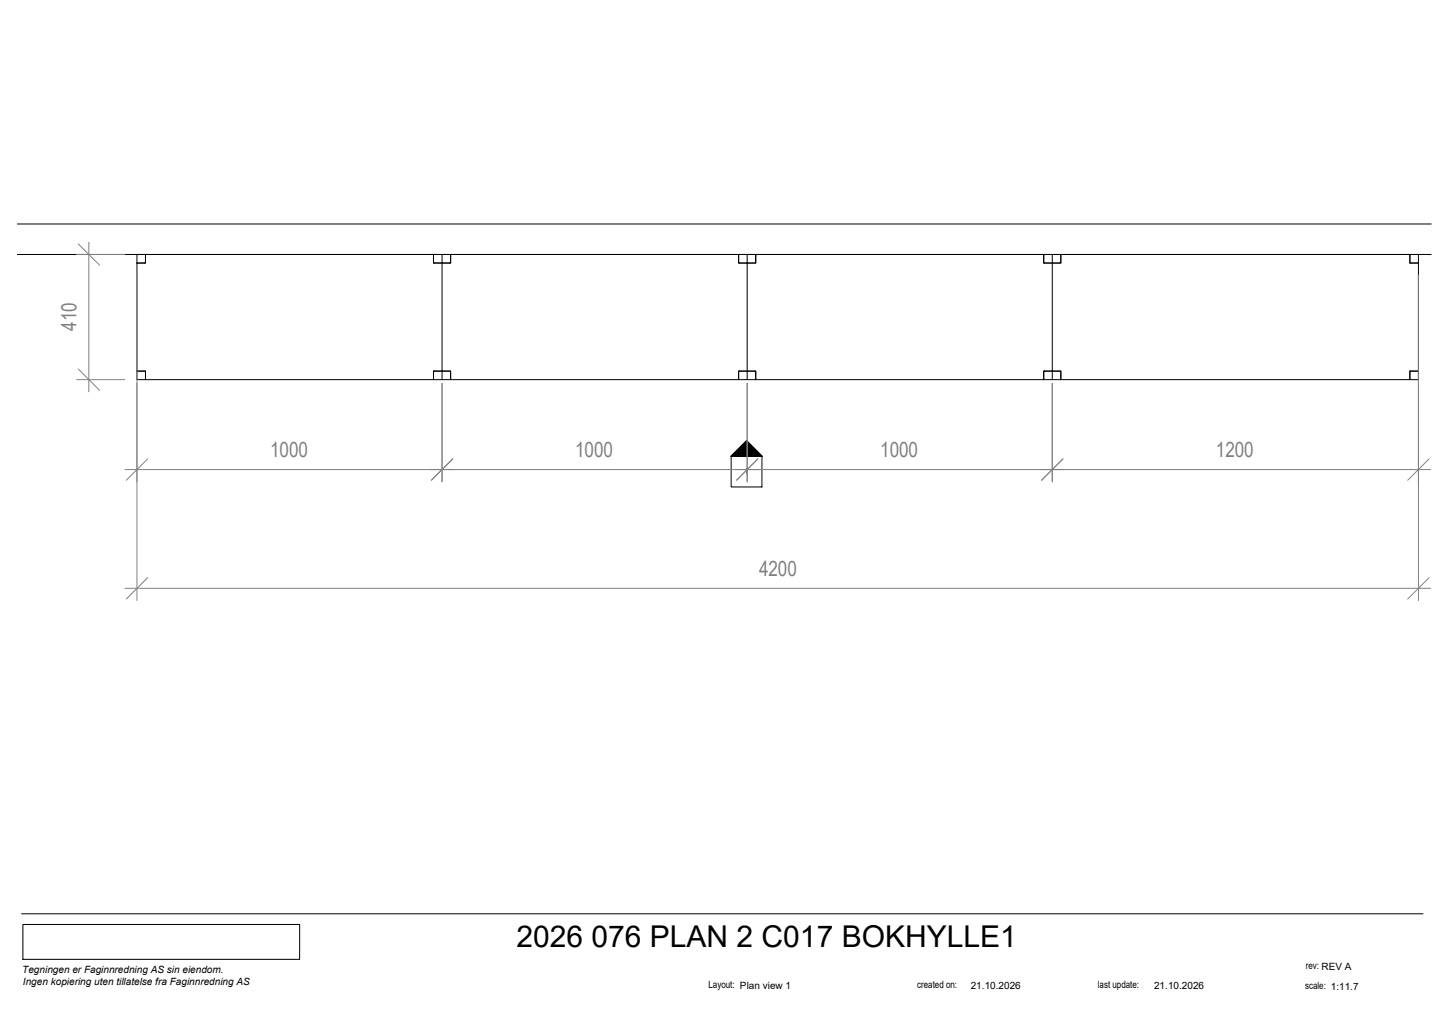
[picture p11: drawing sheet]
<svg xmlns="http://www.w3.org/2000/svg" width="420mm" height="297mm" viewBox="0 0 420 297" stroke-linecap="round" stroke-linejoin="round" font-family="sans-serif">
<!-- layer: IMOS_SECTION_BACK -->
<g fill="none" stroke="#000" stroke-width=".29">
<path d="M39.7 73.7h371v36.2h-371zM42.1 73.7v2.5h-2.4M42.1 75.9l-.2 .3M125.5 73.7v2.5h5v-2.5M125.5 75.9l.3 .3M128 73.7v36.2M130.5 75.9l-.2 .3M213.9 73.7v2.5h4.9v-2.5M213.9 75.9l.2 .3M216.4 73.7v36.2M218.8 75.9l-.2 .3M302.2 73.7v2.5h5v-2.5"/>
<path d="M302.2 75.9l.3 .3M304.7 73.7v36.2M307.2 75.9l-.2 .3M408.2 75.9l.3 .3M408.2 73.7v2.5h2.5M39.7 107.4h2.4v2.5M41.9 107.4l.2 .2M125.5 109.9v-2.5h5v2.5M125.8 107.4l-.3 .2M130.3 107.4l.2 .2M213.9 109.9v-2.5h4.9v2.5M214.1 107.4l-.2 .2"/>
<path d="M218.6 107.4l.2 .2M302.2 109.9v-2.5h5v2.5M302.5 107.4l-.3 .2M307 107.4l.2 .2M408.5 107.4l-.3 .2M410.7 107.4h-2.5v2.5"/>
</g>
<!-- layer: IMOS_SECTION_BREFS -->
<path d="M5 64.8h409.5M5 73.7h409.5" fill="none" stroke="#000" stroke-width=".29"/>
<!-- layer: imosSectGround.1 -->
<path d="M216.2 127.6l4.5 4.5h-9z" fill="#000" stroke="#000" stroke-width=".29"/>
<path d="M211.7 132.1h8.9v8.9h-8.9zM216.2 127.6l4.5 4.5h-9z" fill="none" stroke="#000" stroke-width=".29"/>
<!-- layer: imosSectGround.1.ManualDims -->
<g fill="none" stroke="#808080" stroke-width=".29">
<path d="M22.2 73.7h13.9M22.6 70.6l6.2 6.2M25.7 70.1v43.3M39.7 77.2v96.7M410.7 79.7v94.2M22.2 109.9h13.9M22.6 106.8l6.2 6.2M128 111v28.5M216.4 111v28.5M304.7 111v28.5M36.1 135.9h378.1M42.8 132.9l-6.2 6.1"/>
<path d="M131.1 132.9l-6.2 6.1M219.4 132.9l-6.1 6.1M307.8 132.9l-6.2 6.1M413.8 132.9l-6.2 6.1M36.1 170.3h378.1M42.8 167.2l-6.2 6.2M413.8 167.2l-6.2 6.2"/>
</g>
<!-- layer: 0 -->
<path d="M6.2 264.6h405.9M6.6 267.6h80.2v10.1h-80.2z" fill="none" stroke="#000" stroke-width=".29"/>
<text font-size="8.7" x="149.5" y="274.2">2026 076 PLAN 2 C017 BOKHYLLE1</text>
<g font-size="6.2" fill="#808080">
<text x="22.1" y="95.8" transform="rotate(-90 22.1 95.8)">410</text>
<text x="78.2" y="132.3">1000</text>
<text x="166.5" y="132.3">1000</text>
<text x="254.9" y="132.3">1000</text>
<text x="352.1" y="132.3">1200</text>
<text x="219.8" y="166.7">4200</text>
</g>
<g font-size="2.9">
<text x="6.5" y="281.6">Tegningen er Faginnredning AS sin eiendom.</text>
<text x="378.1" y="280.5">rev: REV A</text>
<text x="6.7" y="285.1">Ingen kopiering uten tillatelse fra Faginnredning AS</text>
<text x="205.2" y="286.1">Layout: Plan view 1</text>
<text x="265.6" y="286.1">created on:</text>
<text x="281.1" y="286.2">21.10.2026</text>
<text x="317.9" y="286.2">last update:</text>
<text x="334.2" y="286.4">21.10.2026</text>
<text x="377.9" y="286.4">scale: 1:11.7</text>
</g>
<text font-size="2.5" x="215.5" y="137.3">1</text>
</svg>
